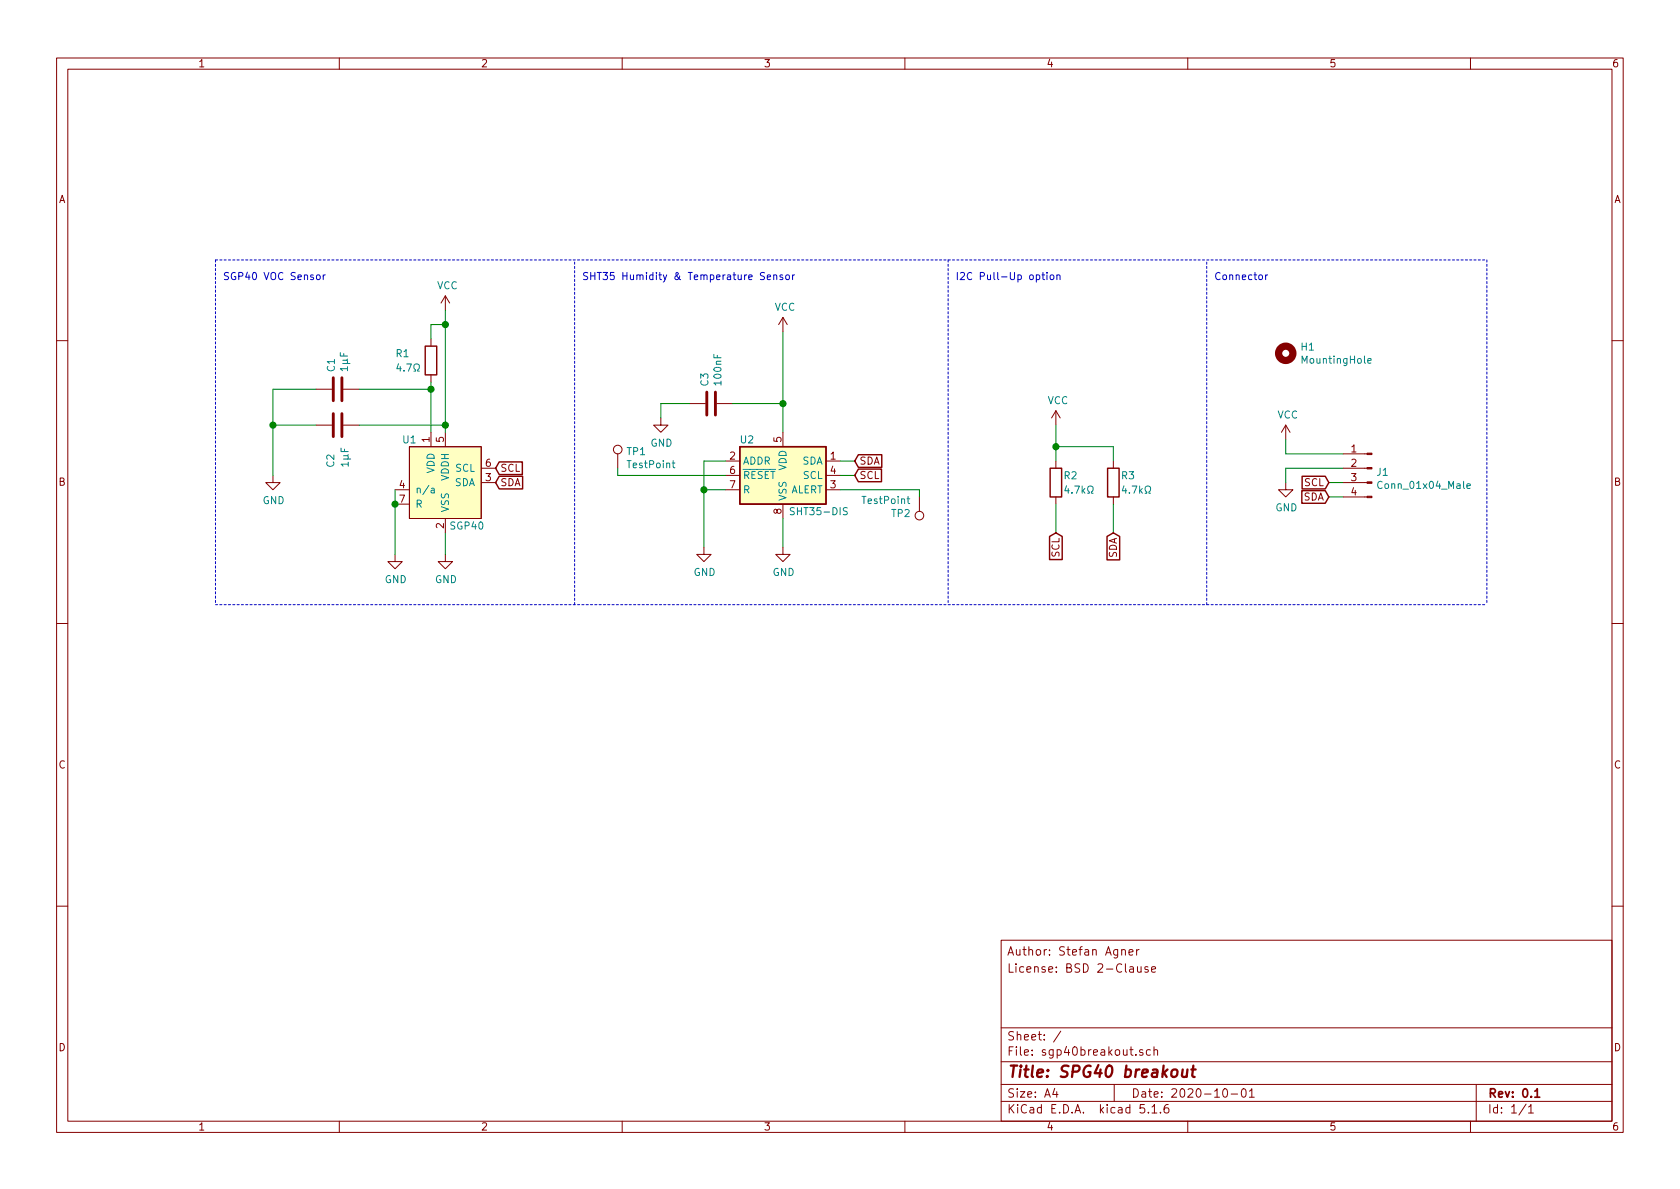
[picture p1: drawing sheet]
EESchema Schematic File Version 4
EELAYER 30 0
EELAYER END
$Descr A4 11693 8268
encoding utf-8
Sheet 1 1
Title "SPG40 breakout"
Date "2020-10-01"
Rev "0.1"
Comp ""
Comment1 ""
Comment2 ""
Comment3 "License: BSD 2-Clause"
Comment4 "Author: Stefan Agner"
$EndDescr
$Comp
L sgp40breakout:SGP40 U1
U 1 1
P 3100 3350
F 0 "U1" H 2850 3650 50  0000 C CNN
F 1 "SGP40" H 3250 3050 50  0000 C CNN
F 2 "sgp40breakout:Sensirion_DFN-6-1EP_2.44x2.44mm_P0.8mm" H 3100 3350 50  0001 C CNN
F 3 "" H 3100 3350 50  0001 C CNN
	1    3100 3350
	1    0    0    -1  
$EndComp
$Comp
L Device:R R1
U 1 1
P 3000 2500
F 0 "R1" H 2750 2550 50  0000 L CNN
F 1 "4.7Ω" H 2750 2450 50  0000 L CNN
F 2 "Resistor_SMD:R_0402_1005Metric" V 2930 2500 50  0001 C CNN
F 3 "~" H 3000 2500 50  0001 C CNN
	1    3000 2500
	1    0    0    -1  
$EndComp
$Comp
L power:GND #PWR0101
U 1 1
P 1900 3300
F 0 "#PWR0101" H 1900 3050 50  0001 C CNN
F 1 "GND" H 1905 3127 50  0000 C CNN
F 2 "" H 1900 3300 50  0001 C CNN
F 3 "" H 1900 3300 50  0001 C CNN
	1    1900 3300
	1    0    0    -1  
$EndComp
$Comp
L Device:C C1
U 1 1
P 2350 2700
F 0 "C1" H 2465 2746 50  0000 L CNN
F 1 "1µF" H 2465 2655 50  0000 L CNN
F 2 "Capacitor_SMD:C_0402_1005Metric" H 2388 2550 50  0001 C CNN
F 3 "~" H 2350 2700 50  0001 C CNN
	1    2350 2700
	0    -1   -1   0   
$EndComp
$Comp
L Device:C C2
U 1 1
P 2350 2950
F 0 "C2" H 2050 3000 50  0000 L CNN
F 1 "1µF" H 2050 2900 50  0000 L CNN
F 2 "Capacitor_SMD:C_0402_1005Metric" H 2388 2800 50  0001 C CNN
F 3 "~" H 2350 2950 50  0001 C CNN
	1    2350 2950
	0    -1   -1   0   
$EndComp
$Comp
L power:GND #PWR0102
U 1 1
P 3100 3850
F 0 "#PWR0102" H 3100 3600 50  0001 C CNN
F 1 "GND" H 3105 3677 50  0000 C CNN
F 2 "" H 3100 3850 50  0001 C CNN
F 3 "" H 3100 3850 50  0001 C CNN
	1    3100 3850
	1    0    0    -1  
$EndComp
$Comp
L power:VCC #PWR0103
U 1 1
P 3100 2150
F 0 "#PWR0103" H 3100 2000 50  0001 C CNN
F 1 "VCC" H 3115 2323 50  0000 C CNN
F 2 "" H 3100 2150 50  0001 C CNN
F 3 "" H 3100 2150 50  0001 C CNN
	1    3100 2150
	1    0    0    -1  
$EndComp
$Comp
L Connector:Conn_01x04_Male J1
U 1 1
P 9550 3250
F 0 "J1" H 9522 3224 50  0000 R CNN
F 1 "Conn_01x04_Male" H 9522 3133 50  0000 R CNN
F 2 "Connector_PinHeader_2.54mm:PinHeader_1x04_P2.54mm_Vertical" H 9550 3250 50  0001 C CNN
F 3 "~" H 9550 3250 50  0001 C CNN
	1    9550 3250
	-1   0    0    -1  
$EndComp
$Comp
L power:VCC #PWR0104
U 1 1
P 8950 3050
F 0 "#PWR0104" H 8950 2900 50  0001 C CNN
F 1 "VCC" H 8965 3223 50  0000 C CNN
F 2 "" H 8950 3050 50  0001 C CNN
F 3 "" H 8950 3050 50  0001 C CNN
	1    8950 3050
	1    0    0    -1  
$EndComp
Wire Wire Line
	9350 3150 8950 3150
Wire Wire Line
	8950 3150 8950 3050
Wire Wire Line
	8950 3250 8950 3350
Text GLabel 9250 3450 0    50   Input ~ 0
SDA
Text GLabel 9250 3350 0    50   Input ~ 0
SCL
Text GLabel 3450 3250 2    50   Input ~ 0
SCL
Text GLabel 3450 3350 2    50   Input ~ 0
SDA
$Comp
L sgp40breakout:SHT35-DIS-Sensor_Humidity_New U2
U 1 1
P 5450 3300
F 0 "U2" H 5200 3550 50  0000 C CNN
F 1 "SHT35-DIS" H 5700 3050 50  0000 C CNN
F 2 "sgp40breakout:Sensirion_DFN-8-1EP_2.5x2.5mm_P0.5mm_EP1.1x1.7mm" H 5450 3350 50  0001 C CNN
F 3 "https://www.sensirion.com/fileadmin/user_upload/customers/sensirion/Dokumente/2_Humidity_Sensors/Datasheets/Sensirion_Humidity_Sensors_SHT3x_Datasheet_digital.pdf" H 5450 3350 50  0001 C CNN
	1    5450 3300
	1    0    0    -1  
$EndComp
Wire Wire Line
	3100 2150 3100 2250
Wire Wire Line
	3000 2250 3100 2250
Connection ~ 3100 2250
Wire Wire Line
	3100 2250 3100 2950
Wire Wire Line
	3100 3850 3100 3700
Wire Wire Line
	3000 2350 3000 2250
Wire Wire Line
	3000 2650 3000 2700
Wire Wire Line
	2500 2700 3000 2700
Connection ~ 3000 2700
Wire Wire Line
	3000 2700 3000 3000
Wire Wire Line
	2500 2950 3100 2950
Connection ~ 3100 2950
Wire Wire Line
	3100 2950 3100 3000
Wire Wire Line
	2200 2950 1900 2950
Wire Wire Line
	2200 2700 1900 2700
Wire Wire Line
	1900 2700 1900 2950
Connection ~ 1900 2950
Wire Wire Line
	1900 2950 1900 3300
Text GLabel 5950 3300 2    50   Input ~ 0
SCL
Text GLabel 5950 3200 2    50   Input ~ 0
SDA
$Comp
L power:VCC #PWR0106
U 1 1
P 5450 2300
F 0 "#PWR0106" H 5450 2150 50  0001 C CNN
F 1 "VCC" H 5465 2473 50  0000 C CNN
F 2 "" H 5450 2300 50  0001 C CNN
F 3 "" H 5450 2300 50  0001 C CNN
	1    5450 2300
	1    0    0    -1  
$EndComp
$Comp
L power:GND #PWR0107
U 1 1
P 5450 3800
F 0 "#PWR0107" H 5450 3550 50  0001 C CNN
F 1 "GND" H 5455 3627 50  0000 C CNN
F 2 "" H 5450 3800 50  0001 C CNN
F 3 "" H 5450 3800 50  0001 C CNN
	1    5450 3800
	1    0    0    -1  
$EndComp
Wire Wire Line
	5450 3800 5450 3600
$Comp
L Device:C C3
U 1 1
P 4950 2800
F 0 "C3" H 5065 2846 50  0000 L CNN
F 1 "100nF" H 5065 2755 50  0000 L CNN
F 2 "Capacitor_SMD:C_0402_1005Metric" H 4988 2650 50  0001 C CNN
F 3 "~" H 4950 2800 50  0001 C CNN
	1    4950 2800
	0    -1   -1   0   
$EndComp
$Comp
L power:GND #PWR0108
U 1 1
P 4600 2900
F 0 "#PWR0108" H 4600 2650 50  0001 C CNN
F 1 "GND" H 4605 2727 50  0000 C CNN
F 2 "" H 4600 2900 50  0001 C CNN
F 3 "" H 4600 2900 50  0001 C CNN
	1    4600 2900
	1    0    0    -1  
$EndComp
Wire Wire Line
	4600 2800 4800 2800
Wire Wire Line
	5100 2800 5450 2800
Wire Wire Line
	5450 2800 5450 3000
Wire Wire Line
	5450 2800 5450 2300
Connection ~ 5450 2800
$Comp
L power:GND #PWR0109
U 1 1
P 4900 3800
F 0 "#PWR0109" H 4900 3550 50  0001 C CNN
F 1 "GND" H 4905 3627 50  0000 C CNN
F 2 "" H 4900 3800 50  0001 C CNN
F 3 "" H 4900 3800 50  0001 C CNN
	1    4900 3800
	1    0    0    -1  
$EndComp
Wire Wire Line
	4900 3800 4900 3400
Wire Wire Line
	4900 3400 5050 3400
Wire Wire Line
	4900 3400 4900 3200
Wire Wire Line
	4900 3200 5050 3200
Connection ~ 4900 3400
Wire Wire Line
	9350 3350 9250 3350
Wire Wire Line
	9250 3450 9350 3450
Wire Wire Line
	9350 3250 8950 3250
$Comp
L power:GND #PWR0105
U 1 1
P 8950 3350
F 0 "#PWR0105" H 8950 3100 50  0001 C CNN
F 1 "GND" H 8955 3177 50  0000 C CNN
F 2 "" H 8950 3350 50  0001 C CNN
F 3 "" H 8950 3350 50  0001 C CNN
	1    8950 3350
	1    0    0    -1  
$EndComp
$Comp
L power:VCC #PWR0110
U 1 1
P 7350 2950
F 0 "#PWR0110" H 7350 2800 50  0001 C CNN
F 1 "VCC" H 7365 3123 50  0000 C CNN
F 2 "" H 7350 2950 50  0001 C CNN
F 3 "" H 7350 2950 50  0001 C CNN
	1    7350 2950
	1    0    0    -1  
$EndComp
$Comp
L Device:R R2
U 1 1
P 7350 3350
F 0 "R2" H 7400 3400 50  0000 L CNN
F 1 "4.7kΩ" H 7400 3300 50  0000 L CNN
F 2 "Resistor_SMD:R_0402_1005Metric" V 7280 3350 50  0001 C CNN
F 3 "~" H 7350 3350 50  0001 C CNN
	1    7350 3350
	1    0    0    -1  
$EndComp
$Comp
L Device:R R3
U 1 1
P 7750 3350
F 0 "R3" H 7800 3400 50  0000 L CNN
F 1 "4.7kΩ" H 7800 3300 50  0000 L CNN
F 2 "Resistor_SMD:R_0402_1005Metric" V 7680 3350 50  0001 C CNN
F 3 "~" H 7750 3350 50  0001 C CNN
	1    7750 3350
	1    0    0    -1  
$EndComp
Text GLabel 7350 3700 3    50   Input ~ 0
SCL
Text GLabel 7750 3700 3    50   Input ~ 0
SDA
Wire Wire Line
	7750 3700 7750 3500
Wire Wire Line
	7350 3700 7350 3500
Wire Wire Line
	7350 3200 7350 3100
Wire Wire Line
	7350 3100 7750 3100
Wire Wire Line
	7750 3100 7750 3200
Wire Wire Line
	7350 3100 7350 2950
Connection ~ 7350 3100
Wire Notes Line
	1500 1800 1500 4200
Wire Notes Line
	4000 4200 4000 1800
Wire Notes Line
	6600 1800 6600 4200
Wire Notes Line
	8400 4200 8400 1800
Wire Notes Line
	10350 1800 10350 4200
Wire Notes Line
	1500 4200 10350 4200
Wire Notes Line
	1500 1800 10350 1800
Text Notes 1550 1950 0    50   ~ 0
SGP40 VOC Sensor
Text Notes 4050 1950 0    50   ~ 0
SHT35 Humidity & Temperature Sensor
Text Notes 6650 1950 0    50   ~ 0
I2C Pull-Up option
Text Notes 8450 1950 0    50   ~ 0
Connector
$Comp
L Mechanical:MountingHole H1
U 1 1
P 8950 2450
F 0 "H1" H 9050 2496 50  0000 L CNN
F 1 "MountingHole" H 9050 2405 50  0000 L CNN
F 2 "MountingHole:MountingHole_2.2mm_M2_Pad" H 8950 2450 50  0001 C CNN
F 3 "~" H 8950 2450 50  0001 C CNN
	1    8950 2450
	1    0    0    -1  
$EndComp
$Comp
L power:GND #PWR0111
U 1 1
P 2750 3850
F 0 "#PWR0111" H 2750 3600 50  0001 C CNN
F 1 "GND" H 2755 3677 50  0000 C CNN
F 2 "" H 2750 3850 50  0001 C CNN
F 3 "" H 2750 3850 50  0001 C CNN
	1    2750 3850
	1    0    0    -1  
$EndComp
$Comp
L Connector:TestPoint TP2
U 1 1
P 6400 3450
F 0 "TP2" H 6458 3568 50  0000 L CNN
F 1 "TestPoint" H 6458 3477 50  0000 L CNN
F 2 "TestPoint:TestPoint_Pad_D1.0mm" H 6600 3450 50  0001 C CNN
F 3 "~" H 6600 3450 50  0001 C CNN
	1    6400 3450
	-1   0    0    1   
$EndComp
$Comp
L Connector:TestPoint TP1
U 1 1
P 4300 3250
F 0 "TP1" H 4358 3368 50  0000 L CNN
F 1 "TestPoint" H 4358 3277 50  0000 L CNN
F 2 "TestPoint:TestPoint_Pad_D1.0mm" H 4500 3250 50  0001 C CNN
F 3 "~" H 4500 3250 50  0001 C CNN
	1    4300 3250
	1    0    0    -1  
$EndComp
Wire Wire Line
	4300 3300 5050 3300
Wire Wire Line
	5950 3200 5850 3200
Wire Wire Line
	5950 3300 5850 3300
Wire Wire Line
	2750 3400 2750 3500
Connection ~ 2750 3500
Wire Wire Line
	2750 3500 2750 3850
Wire Wire Line
	5850 3400 6400 3400
Wire Wire Line
	6400 3400 6400 3450
Wire Wire Line
	4600 2900 4600 2800
Wire Wire Line
	4300 3300 4300 3250
$EndSCHEMATC
